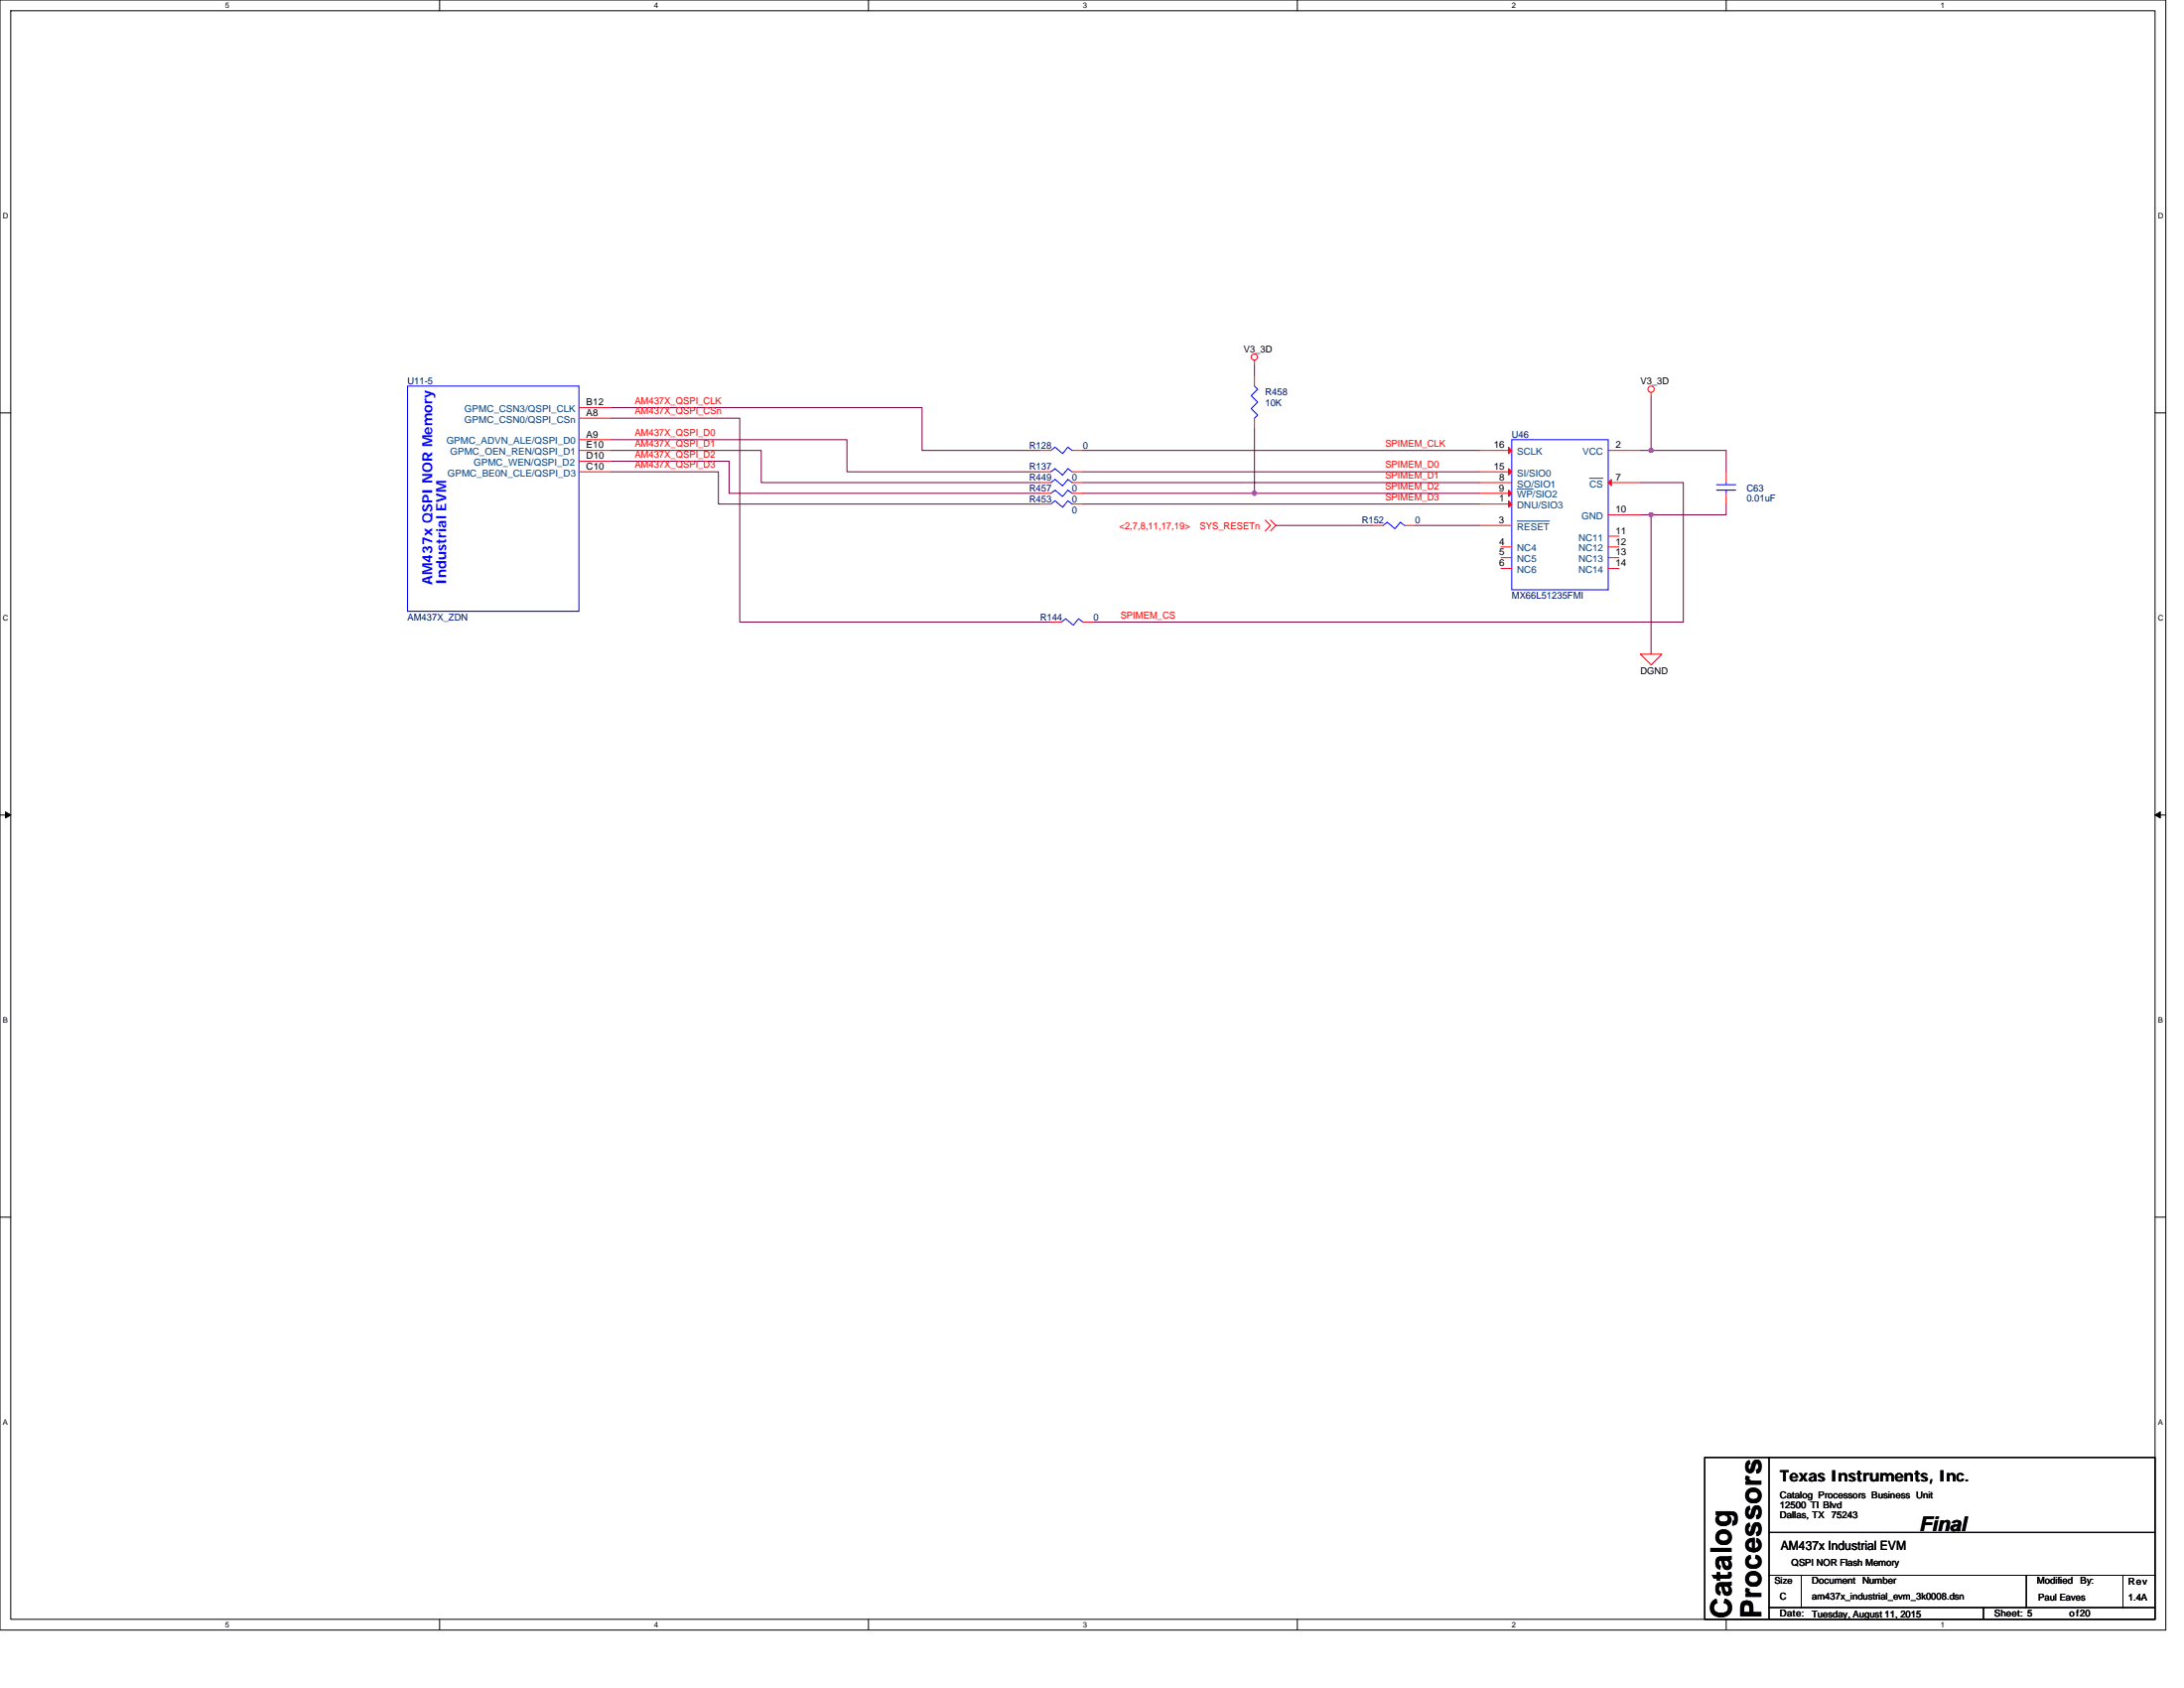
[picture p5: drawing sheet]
<svg xmlns="http://www.w3.org/2000/svg" width="279mm" height="216mm" viewBox="0 0 279 216" stroke-linecap="round" stroke-linejoin="round" font-family="sans-serif">
<path d="M0 0h277.1v208.5h-277.1zM1.4 1.4h274.3v205.7h-274.3z" fill="none" stroke="#000" stroke-width=".13"/>
<g fill="#fff">
<path d="M28.8 .1h.6v1.1h-.6z"/>
<path d="M28.8 207.3h.6v1.1h-.6z"/>
</g>
<path d="M56.2 0v1.4M56.2 207.1v1.4" fill="none" stroke="#000" stroke-width=".13"/>
<g fill="#fff">
<path d="M83.7 .1h.5v1.1h-.5z"/>
<path d="M83.7 207.3h.5v1.1h-.5z"/>
</g>
<path d="M111.1 0v1.4M111.1 207.1v1.4" fill="none" stroke="#000" stroke-width=".13"/>
<g fill="#fff">
<path d="M138.5 .1h.6v1.1h-.6z"/>
<path d="M138.5 207.3h.6v1.1h-.6z"/>
</g>
<path d="M166 0v1.4M166 207.1v1.4" fill="none" stroke="#000" stroke-width=".13"/>
<g fill="#fff">
<path d="M193.4 .1h.6v1.1h-.6z"/>
<path d="M193.4 207.3h.6v1.1h-.6z"/>
</g>
<path d="M220.8 0v1.4M220.8 207.1v1.4" fill="none" stroke="#000" stroke-width=".13"/>
<g fill="#fff">
<path d="M248.3 .1h.5v1.1h-.5z"/>
<path d="M248.3 207.3h.5v1.1h-.5z"/>
<path d="M.4 27.1h.7v1.1h-.7z"/>
<path d="M276.1 27.1h.7v1.1h-.7z"/>
<path d="M.4 78.5h.7v1.1h-.7z"/>
<path d="M276.1 78.5h.7v1.1h-.7z"/>
</g>
<path d="M0 52.8h1.4M275.7 52.8h1.4" fill="none" stroke="#000" stroke-width=".13"/>
<g fill="#fff">
<path d="M.4 130h.6v1.1h-.6z"/>
<path d="M276.1 130h.6v1.1h-.6z"/>
</g>
<path d="M0 104.2h1.4M275.7 104.2h1.4" fill="none" stroke="#000" stroke-width=".13"/>
<path d="M.7 103.8l.7 .4-.7 .4zM275.7 104.2l.7-.4v.8z" fill="#000" stroke="#000" stroke-width=".13"/>
<g fill="#fff">
<path d="M.4 181.4h.6v1.1h-.6z"/>
<path d="M276.1 181.4h.6v1.1h-.6z"/>
</g>
<path d="M0 155.7h1.4M275.7 155.7h1.4M218.1 186.4h57.6v20.7h-57.6zM226.3 186.4v20.6M226.3 196h49.4M226.3 201.5h49.4M226.3 205.6h49.4M230.4 201.5v4.1M253.7 205.6v1.4M259.2 201.5v4.1M271.6 201.5v4.1" fill="none" stroke="#000" stroke-width=".13"/>
<g fill="none" stroke="#800040" stroke-width=".13">
<path d="M78.2 52.1h39.8v5.5h15.1M78.2 56.2h30.2v4.1h24.7M78.2 57.6h19.2v4.1h35.7M78.2 53.5h16.4v26.1h39.8M78.2 59h15.1v4.1h39.8M138.5 57.6h50.8M160.5 54.9v8.2M160.5 46.6v1.4M209.9 57.6h1.3M211.2 57.6h9.6v2.7M211.2 50.8v6.8M78.2 60.3h13.7v4.2h41.2"/>
<path d="M138.5 63.1h22M138.5 60.3h50.8M138.5 61.7h50.8M138.5 64.5h50.8M160.5 63.1h28.8M163.2 67.2h12.4M181.1 67.2h8.2M209.9 65.8h1.3M209.9 61.7h5.4v17.9h-75.4M211.2 65.8v17.9M220.8 64.5v1.3h-9.6"/>
</g>
<g fill="#f0f" stroke="#f0f" stroke-width=".13">
<circle cx="211.2" cy="57.6" r=".27"/>
<circle cx="160.5" cy="63.1" r=".27"/>
<circle cx="211.2" cy="65.8" r=".27"/>
</g>
<g fill="none" stroke="#f00" stroke-width=".13">
<path d="M74.1 53.5h4.1M74.1 59h4.1M74.1 57.6h4.1M74.1 56.2h4.1M74.1 52.1h4.1M133.1 57.6h1.3M137.2 57.6h1.3M160.5 46.1v.5M160.5 48v1.4M160.5 53.5v1.4M189.3 57.6h4.1M205.7 57.6h4.2"/>
<path d="M211.2 50.2v.6M74.1 60.3h4.1M133.1 63.1h1.3M133.1 60.3h1.3M133.1 61.7h1.3M133.1 64.5h1.3M134.4 79.6h1.4M137.2 63.1h1.3M137.2 60.3h1.3M137.2 61.7h1.3M137.2 64.5h1.3M138.5 79.6h1.4"/>
<path d="M161.9 66.5l.6 .7-.6 .7M162.5 66.5l.7 .7-.7 .7M175.6 67.2h1.3M179.7 67.2h1.4M189.3 60.3h4.1M189.3 61.7h4.1M189.3 63.1h4.1M189.3 64.5h4.1M189.3 67.2h4.1M192 70h1.4M192 71.3h1.4M192 72.7h1.4"/>
<path d="M205.7 65.8h4.2M205.7 61.7h4.2M205.7 68.6h1.4M205.7 70h1.4M205.7 71.3h1.4M205.7 72.7h1.4M220.8 60.3v1.4M220.8 63.1v1.4M209.9 83.7h2.7l-1.4 1.3z"/>
<circle cx="160.5" cy="45.7" r=".4"/>
<circle cx="211.2" cy="49.8" r=".4"/>
</g>
<g fill="none" stroke="#00f" stroke-width=".13">
<path d="M52.1 49.4h22v28.8h-22zM134.4 57.6l.6-.4 .9 .8 .7-.8 .6 .4M160.5 49.4l.4 .4-.8 .8 .8 .8-.8 .9 .8 .8-.4 .4M193.4 56.2h12.3v19.2h-12.3zM134.4 63.1l.6-.4 .9 .8 .7-.8 .6 .4M134.4 60.3l.6-.4 .9 .9 .7-.9 .6 .4M134.4 61.7l.6-.4 .9 .8 .7-.8 .6 .4M134.4 64.5l.6-.4 .9 .8 .7-.8 .6 .4M135.8 79.6l.5-.5 1 .9 .7-.9 .5 .5M176.9 67.2l.6-.4 1 .8 .6-.8 .6 .4M219.6 62.7h2.5M219.6 62h2.5"/>
<path d="M220.8 61.7v.3M220.8 62.7v.4"/>
</g>
<g fill="#f00" stroke="#f00" stroke-width=".13">
<path d="M193 57.2l.4 .4-.4 .4z"/>
<path d="M193 59.9l.4 .4-.4 .4z"/>
<path d="M193 62.7l.4 .4-.4 .4z"/>
<path d="M206.1 61.3v.8l-.4-.4z"/>
<path d="M193 64.1l.4 .4-.4 .4z"/>
</g>
<path d="M194.1 62.5h2M194.1 66.7h4.1M203.3 61.2h1.8" fill="none" stroke="#004080" stroke-width=".13"/>
<g font-size="3.7">
<text x="221.5" y="207" transform="rotate(-90 221.5 207)">Catalog</text>
<text x="225.3" y="207" transform="rotate(-90 225.3 207)">Processors</text>
</g>
<text font-size="2.6" x="245.5" y="195.8">Final</text>
<text font-size="2" x="227.7" y="189.5">Texas Instruments, Inc.</text>
<g font-size="1.8" fill="#00f">
<text x="55.3" y="74.8" transform="rotate(-90 55.3 74.8)">AM437x QSPI NOR Memory</text>
<text x="57.1" y="74.8" transform="rotate(-90 57.1 74.8)">Industrial EVM</text>
</g>
<text font-size="1.6" x="227.8" y="198.2">AM437x Industrial EVM</text>
<g font-size="1.2">
<text x="159.1" y="45">V3_3D</text>
<text x="75" y="53.2">A8</text>
<text x="75" y="51.8">B12</text>
<text x="209.9" y="49.1">V3_3D</text>
<text x="75" y="55.9">A9</text>
<text x="75" y="58.7">D10</text>
<text x="75" y="57.3">E10</text>
<text x="191.1" y="57.3">16</text>
<text x="206.7" y="57.3">2</text>
<text x="75" y="60">C10</text>
<text x="191.1" y="60">15</text>
<text x="191.8" y="62.8">9</text>
<text x="191.8" y="61.4">8</text>
<text x="191.8" y="64.2">1</text>
<text x="206.7" y="65.6">10</text>
<text x="206.7" y="61.4">7</text>
<text x="191.8" y="66.9">3</text>
<text x="191.8" y="69.7">4</text>
<text x="191.8" y="71">5</text>
<text x="206.7" y="68.3">11</text>
<text x="206.7" y="69.7">12</text>
<text x="206.7" y="71">13</text>
<text x="191.8" y="72.4">6</text>
<text x="206.7" y="72.4">14</text>
<text x="209.9" y="86.2">DGND</text>
<text x="227.7" y="191.6">Catalog Processors Business Unit</text>
<text x="227.7" y="192.9">12500 TI Blvd</text>
<text x="227.7" y="194.2">Dallas, TX</text>
<text x="234.3" y="194.2">75243</text>
<text x="227" y="202.6">Size</text>
<text x="229.2" y="200.3">QSPI NOR Flash Memory</text>
<text x="231.8" y="202.6">Document</text>
<text x="238.3" y="202.6">Number</text>
<text x="260.6" y="202.6">Modified</text>
<text x="266.1" y="202.6">By:</text>
<text x="272.3" y="202.8">Rev</text>
<text x="227.7" y="206.7">Date:</text>
<text x="227.7" y="204.5">C</text>
<text x="231.8" y="206.9">Tuesday, August 11, 2015</text>
<text x="231.8" y="204.5">am437x_industrial_evm_3k0008.dsn</text>
<text x="255.1" y="206.7">Sheet: 5</text>
<text x="260.8" y="204.7">Paul Eaves</text>
<text x="264.7" y="206.7">of20</text>
<text x="272.3" y="204.7">1.4A</text>
</g>
<g font-size="1.2" fill="#000080">
<text x="52.1" y="49.1">U11-5</text>
<text x="161.9" y="50.5">R458</text>
<text x="161.9" y="51.9">10K</text>
<text x="131.7" y="57.4">R128</text>
<text x="138.5" y="57.4">0</text>
<text x="193.4" y="56">U46</text>
<text x="131.7" y="62.8">R457</text>
<text x="131.7" y="60.1">R137</text>
<text x="131.7" y="61.5">R449</text>
<text x="131.7" y="64.2">R453</text>
<text x="137.2" y="64.2">0</text>
<text x="137.2" y="61.5">0</text>
<text x="137.2" y="62.8">0</text>
<text x="137.2" y="65.6">0</text>
<text x="223.4" y="62.8">C63</text>
<text x="223.4" y="64.1">0.01uF</text>
<text x="174.2" y="67">R152</text>
<text x="181.1" y="67">0</text>
<text x="193.4" y="76.6">MX66L51235FMI</text>
<text x="52.1" y="79.3">AM437X_ZDN</text>
<text x="133.1" y="79.3">R144</text>
<text x="139.9" y="79.3">0</text>
</g>
<g font-size="1.2" fill="#004080">
<text x="59.4" y="52.7">GPMC_CSN3/QSPI_CLK</text>
<text x="57.1" y="56.8">GPMC_ADVN_ALE/QSPI_D0</text>
<text x="57.6" y="58.2">GPMC_OEN_REN/QSPI_D1</text>
<text x="59.4" y="54.1">GPMC_CSN0/QSPI_CSn</text>
<text x="60.6" y="59.6">GPMC_WEN/QSPI_D2</text>
<text x="194.1" y="58.2">SCLK</text>
<text x="202.5" y="58.2">VCC</text>
<text x="57.3" y="60.9">GPMC_BE0N_CLE/QSPI_D3</text>
<text x="194.1" y="60.9">SI/SIO0</text>
<text x="194.1" y="62.3">SO/SIO1</text>
<text x="194.1" y="63.7">WP/SIO2</text>
<text x="194.1" y="65">DNU/SIO3</text>
<text x="203.3" y="62.3">CS</text>
<text x="194.1" y="67.8">RESET</text>
<text x="194.1" y="70.5">NC4</text>
<text x="194.1" y="71.9">NC5</text>
<text x="201.9" y="69.2">NC11</text>
<text x="201.9" y="70.5">NC12</text>
<text x="201.9" y="71.9">NC13</text>
<text x="202.3" y="66.4">GND</text>
<text x="194.1" y="73.3">NC6</text>
<text x="201.9" y="73.3">NC14</text>
</g>
<g font-size="1.2" fill="#f00">
<text x="81.2" y="51.6">AM437X_QSPI_CLK</text>
<text x="81.2" y="53">AM437X_QSPI_CSn</text>
<text x="81.2" y="58.5">AM437X_QSPI_D2</text>
<text x="81.2" y="59.9">AM437X_QSPI_D3</text>
<text x="81.2" y="55.8">AM437X_QSPI_D0</text>
<text x="81.2" y="57.1">AM437X_QSPI_D1</text>
<text x="177.2" y="57.1">SPIMEM_CLK</text>
<text x="177.2" y="59.9">SPIMEM_D0</text>
<text x="177.2" y="61.2">SPIMEM_D1</text>
<text x="177.2" y="62.6">SPIMEM_D2</text>
<text x="177.2" y="64">SPIMEM_D3</text>
<text x="143.2" y="67.6">&lt;2,7,8,11,17,19&gt;</text>
<text x="153.5" y="67.6">SYS_RESETn</text>
<text x="143.3" y="79.1">SPIMEM_CS</text>
</g>
<g font-size="1">
<text x="28.8" y="1">5</text>
<text x="83.7" y="1">4</text>
<text x="138.5" y="1">3</text>
<text x="193.4" y="1">2</text>
<text x="248.3" y="1">1</text>
<text x=".4" y="28">D</text>
<text x="276.1" y="28">D</text>
<text x=".4" y="79.4">C</text>
<text x="276.1" y="79.4">C</text>
<text x=".4" y="130.9">B</text>
<text x="276.1" y="130.9">B</text>
<text x=".4" y="182.3">A</text>
<text x="276.1" y="182.3">A</text>
<text x="28.8" y="208.2">5</text>
<text x="83.7" y="208.2">4</text>
<text x="138.5" y="208.2">3</text>
<text x="193.4" y="208.2">2</text>
<text x="248.3" y="208.2">1</text>
</g>
</svg>
